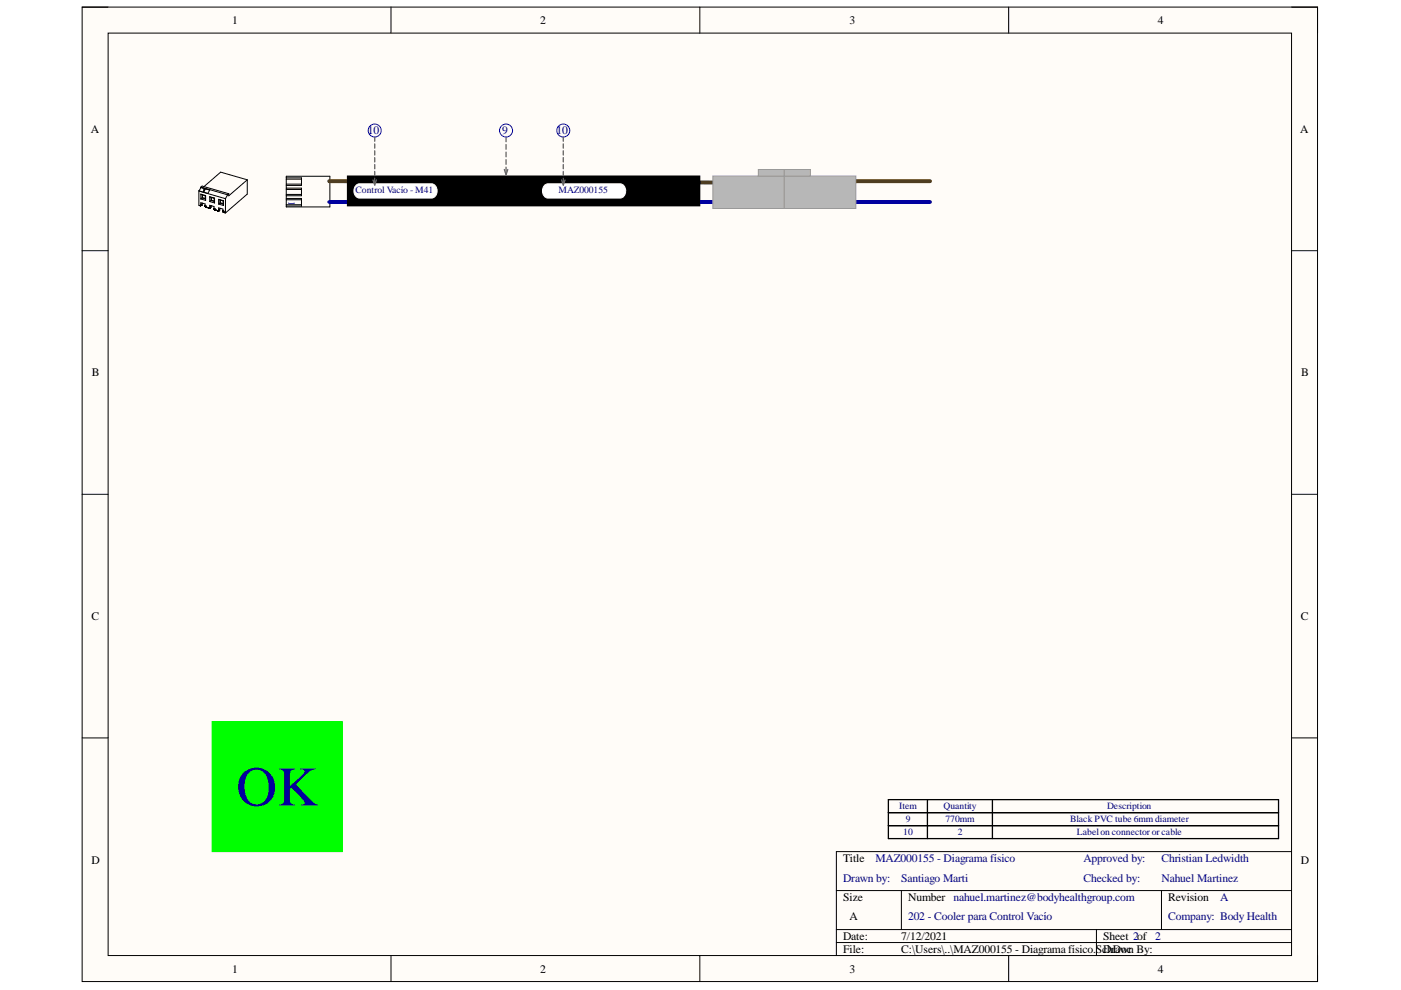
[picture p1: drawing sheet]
<svg xmlns="http://www.w3.org/2000/svg" width="297mm" height="210mm" viewBox="0 0 297 210" stroke-linecap="round" stroke-linejoin="round" font-family="sans-serif">
<path d="M17.4 1.5h261.9v206.6h-261.9z" fill-rule="evenodd" fill="#fffcf8"/>
<path d="M17.4 1.5h261.9v206.6h-261.9z" fill="none" stroke="#000" stroke-width=".21"/>
<path d="M22.9 7h250.9v195.6h-250.9z" fill-rule="evenodd" fill="#fffcf8"/>
<g fill="none" stroke="#000" stroke-width=".21">
<path d="M17.4 1.5h5.5M22.9 7h250.9v195.6h-250.9zM82.9 1.5v5.5M148.4 1.5v5.5M213.9 1.5v5.5M273.8 1.5h5.5v5.5M42.6 39.7v.1M42.6 39.7l1.9 .6M42.6 39.8l-.4 .7M42.6 39.8l1.9 .5M42.6 39.7h.1M42.6 39.7l.3-.2 5.6 1.6"/>
<path d="M42.6 39.7l5.6 1.6M52.4 38.1l-5.6-1.6-3.6 3.1M52.4 38.1l-3.9 3.4v-.4M52.4 38.1v3.1l-4.6 4M60.7 37.4h9.2v6.5h-9.2zM60.7 37.7h3.2v1.6h-3.2M60.7 39.9h3.2v1.6h-3.2M60.7 39h3.2M60.7 38h3.2M73.7 37.3h74.7v6.4h-74.7zM17.4 53.2h5.5M42.2 40.5v3l.1 .1"/>
<path d="M42.2 40.5l5.6 1.6M42.2 40.5h.1M42.4 43.6h.1M42.5 43.6h.1M42.5 43.5h.1M42.5 43.5l-.1 .1M42.5 43.5v.1M42.5 43.5l.1-.5 .9 .2v.5M42.6 43.4h.1M42.6 41.2v1M42.6 41.2l1 .3M42.6 42.2l1 .3"/>
<path d="M42.6 41.2l.3 .1M42.9 42l-.3 .2M42.9 41.3v.7M42.9 41.3l.6 .2M42.9 42l.6 .2M42.9 41.9l.6 .2M42.9 41.9v.1M42.9 41.3v.6M42.9 43.1l-.3 .3M43 43.1l-.5 .4M43.1 40.6l.1 .1M43.2 40.3h.1"/>
<path d="M43.2 40.3l.1-.1-.2 .4M43.4 40.2l-.2 .5M43.4 40.2l-.2 .1M43.4 40.2h.1M43.5 43.7h.1M43.5 43.7v.1M43.5 43.8h.1M43.5 41.5v.7M43.5 42.2l.1 .3M43.5 43.8l.1 .1M43.5 43.8l.3 .2M43.5 43.9h.1"/>
<path d="M43.6 43.9h.1M43.6 41.5v1M43.6 41.5h-.1M43.6 43.9l.1 .1M43.7 44h.1M43.7 44l.5 .1M44.3 44.1h.1M44.4 44.1h.1M44.4 44.1h-.1M44.4 44v.1M44.4 44h.1M44.4 44l.1-.5 .9 .3v.5"/>
<path d="M44.5 40.3l-.4 .7M44.5 41.7v1M44.5 41.7l1 .3M44.5 42.7l1 .3M44.5 41.7l.3 .2M44.8 42.5l.6 .2M44.8 42.5l-.3 .2M44.8 41.9v.6M44.8 41.9l.6 .1M44.8 42.5l.6 .1M44.8 42.5h.1M44.8 43.6l-.3 .3"/>
<path d="M44.9 43.7l-.5 .4M45.4 44.2h.1M45.4 44.3h.1M45.4 44.3v.1M45.4 44.3l.1 .2M45.4 44.3l.1 .1M45.4 44.4h.1M45.4 42v.7M45.4 42.7l.1 .3M45.5 44.4l.1 .1M45.5 44.4h.1M45.5 42v1"/>
<path d="M45.5 42h-.1M45.5 44.5h.1M45.6 44.5h.1M45.6 44.5l.5 .2M46.1 44.7h.1M46.2 44.7h.1M46.3 44.7h.1M46.3 44.7h-.2M46.3 44.6v.1M46.3 44.6h.1M46.3 44.5h.1M46.4 44.5l-.1 .1"/>
<path d="M46.4 42.3v1M46.4 43.3l1 .3M46.4 42.3l1 .3M46.4 42.3l.2 .1M46.6 43.1l-.2 .2M46.6 42.4v.7M46.6 42.4l.7 .2M46.6 43.1l.7 .1M46.7 43l.6 .2M46.7 43l-.1 .1M46.7 42.4v.6M46.7 44.2l-.3 .3v-.4l.9 .2v.6"/>
<path d="M46.8 44.2l-.5 .4M47.3 44.7h.1M47.3 44.8h.1M47.3 44.8v.1M47.3 44.9h.1M47.3 44.9l.1 .1M47.3 42.6v.6M47.3 43.2l.1 .4M47.3 44.9v.1M47.4 45h.1M47.4 42.6v1M47.4 42.6h-.1"/>
<path d="M47.4 45l.1 .1M47.5 45.1h.1M47.5 45.1l.3 .1M47.8 42.1v3.1M48.2 41.3l-.4 .8M48.5 41.1l-.3 .2M60.7 42.1h3.2v1.6h-3.2M60.7 40.2h3.2M60.7 41.2h3.2M60.7 42.4h3.2M60.7 43.4h3.2M273.8 53.2h5.5"/>
<path d="M17.4 104.8h5.5M273.8 104.8h5.5M17.4 156.5h5.5M273.8 156.5h5.5M177.3 188.8h96.5M177.3 197.1h96.5M177.3 199.8h96.5M191.1 188.8v8.3M232.5 197.1v5.5M246.3 188.8v8.3M273.8 180.6h-96.5v22M82.9 202.6v5.5"/>
<path d="M148.4 202.6v5.5M213.9 202.6v5.5M279.3 202.6v5.5"/>
</g>
<path d="M188.4 169.5h82.7v8.3h-82.7zM188.4 172.3h82.7M188.4 175.1h82.7M196.6 169.5v8.3M210.4 169.5v8.3" fill="none" stroke="#000" stroke-width=".27"/>
<path d="M69.8 38.4l81.3 .3" fill="none" stroke="#503200" stroke-width=".82"/>
<path d="M69.8 42.8h81.3" fill="none" stroke="#00f" stroke-width=".82"/>
<path d="M73.7 37.3h74.7v6.4h-74.7z" fill-rule="evenodd" fill="#000"/>
<path d="M75.5 39.3l.7-.3h15.3a1.56 1.56 0 0 1 1.2 1.5 1.56 1.56 0 0 1-1.2 1.5h-15.3a1.61 1.61 0 0 1-.7-2.7z" fill="#fff"/>
<path d="M75.5 39.3l.7-.3h15.3a1.56 1.56 0 0 1 1.2 1.5 1.56 1.56 0 0 1-1.2 1.5h-15.3a1.61 1.61 0 0 1-.7-2.7z" fill="none" stroke="#fff" stroke-width=".21"/>
<g fill="none" stroke="#00f" stroke-width=".21">
<circle cx="79.4" cy="27.7" r="1.38"/>
<circle cx="107.3" cy="27.7" r="1.38"/>
</g>
<g fill="none" stroke="#646464" stroke-width=".27">
<path d="M79.1 38.1l.3 1.1 .4-1.1M79.4 29.1v.9M79.4 30.5v.9M79.4 32v.9M79.4 33.4v.9M79.4 34.9v.9M79.4 36.3v.9M79.4 37.8v.9M106.9 35.9l.4 1.1 .4-1.1M107.3 29.1v.9M107.3 30.7v.9M107.3 32.2v1"/>
<path d="M107.3 33.8v1M107.3 35.4v1"/>
</g>
<path d="M180.1 38.4h17.1" fill="none" stroke="#503200" stroke-width=".82"/>
<path d="M180.1 42.8h17.1" fill="none" stroke="#00f" stroke-width=".82"/>
<path d="M45 153h27.6v27.6h-27.6z" fill-rule="evenodd" fill="#0f0"/>
<path d="M45 153h27.6v27.6h-27.6z" fill="none" stroke="#0f0" stroke-width=".21"/>
<path d="M115.5 39.3l.7-.3h15.3a1.56 1.56 0 0 1 1.2 1.5 1.56 1.56 0 0 1-1.2 1.5h-15.3a1.61 1.61 0 0 1-.7-2.7z" fill="#fff"/>
<path d="M115.5 39.3l.7-.3h15.3a1.56 1.56 0 0 1 1.2 1.5 1.56 1.56 0 0 1-1.2 1.5h-15.3a1.61 1.61 0 0 1-.7-2.7z" fill="none" stroke="#fff" stroke-width=".21"/>
<circle cx="119.4" cy="27.7" r="1.38" fill="none" stroke="#00f" stroke-width=".21"/>
<path d="M119.1 38.1l.3 1.1 .4-1.1M119.4 29.1v.9M119.4 30.5v.9M119.4 32v.9M119.4 33.4v.9M119.4 34.9v.9M119.4 36.3v.9M119.4 37.8v.9" fill="none" stroke="#646464" stroke-width=".27"/>
<path d="M151.1 37.3h15.2v6.9h-15.2z" fill-rule="evenodd" fill="#b7b7b7"/>
<path d="M151.1 37.3h15.2v6.9h-15.2z" fill="none" stroke="#999" stroke-width=".21"/>
<path d="M160.8 35.9h5.5v1.4h-5.5z" fill-rule="evenodd" fill="#b7b7b7"/>
<path d="M160.8 35.9h5.5v1.4h-5.5z" fill="none" stroke="#999" stroke-width=".21"/>
<path d="M166.3 37.3h15.2v6.9h-15.2z" fill-rule="evenodd" fill="#b7b7b7"/>
<path d="M166.3 37.3h15.2v6.9h-15.2z" fill="none" stroke="#999" stroke-width=".21"/>
<path d="M166.3 35.9h5.5v1.4h-5.5z" fill-rule="evenodd" fill="#b7b7b7"/>
<path d="M166.3 35.9h5.5v1.4h-5.5z" fill="none" stroke="#999" stroke-width=".21"/>
<text font-size="11.9" fill="#000080" x="50.1" y="170.8">OK</text>
<g font-size="2.5">
<text x="49.2" y="5.1">1</text>
<text x="114.5" y="5.1">2</text>
<text x="180.1" y="5.1">3</text>
<text x="245.5" y="5.1">4</text>
<text x="19.3" y="28.1">A</text>
<text x="275.7" y="28.1">A</text>
<text x="19.5" y="79.8">B</text>
<text x="275.9" y="79.8">B</text>
<text x="19.4" y="131.5">C</text>
<text x="275.8" y="131.5">C</text>
<text x="19.4" y="183.1">D</text>
<text x="178.7" y="182.8">Title</text>
<text x="275.8" y="183.1">D</text>
<text x="178.7" y="191">Size</text>
<text x="192.5" y="191">Number nahuel.martinez@bodyhealthgroup.com</text>
<text x="247.7" y="191">Revision</text>
<text x="180.1" y="195.2">A</text>
<text x="178.7" y="199.3">Date:</text>
<text x="178.7" y="202.1">File:</text>
<text x="191.1" y="199.3">7/12/2021</text>
<text x="191.1" y="202.1">C:\Users\..\MAZ000155 - Diagrama físico.ScDrawn By:</text>
<text x="233.9" y="199.3">Sheet 2of 2</text>
<text x="234.8" y="202.1">hDoc</text>
<text x="49.2" y="206.2">1</text>
<text x="114.5" y="206.2">2</text>
<text x="180.1" y="206.2">3</text>
<text x="245.5" y="206.2">4</text>
</g>
<g font-size="2.5" fill="#000080">
<text x="78" y="28.5">10</text>
<text x="106.5" y="28.5">9</text>
<text x="118" y="28.5">10</text>
<text x="185.6" y="182.8">MAZ000155 - Diagrama físico</text>
<text x="229.8" y="182.8">Approved by:</text>
<text x="246.2" y="182.8">Christian Ledwidth</text>
<text x="178.7" y="187">Drawn by:</text>
<text x="191.1" y="187">Santiago Marti</text>
<text x="229.8" y="187">Checked by:</text>
<text x="246.2" y="187">Nahuel Martinez</text>
<text x="258.7" y="191">A</text>
<text x="192.5" y="195.2">202 - Cooler para Control Vacío</text>
<text x="247.7" y="195.2">Company: Body Health</text>
</g>
<g font-size="2" fill="#000080">
<text x="75.4" y="41">Control Vacío - M41</text>
<text x="118.4" y="41">MAZ000155</text>
<text x="61.2" y="42.5" transform="rotate(90 61.2 42.5)">1</text>
<text x="190.7" y="171.6">Item</text>
<text x="200.1" y="171.6">Quantity</text>
<text x="234.7" y="171.6">Description</text>
<text x="191.5" y="177.1">10</text>
<text x="192" y="174.4">9</text>
<text x="200.5" y="174.4">770mm</text>
<text x="203.1" y="177.1">2</text>
<text x="226.9" y="174.4">Black PVC tube 6mm diameter</text>
<text x="228.3" y="177.1">Labelon connector or cable</text>
</g>
</svg>
